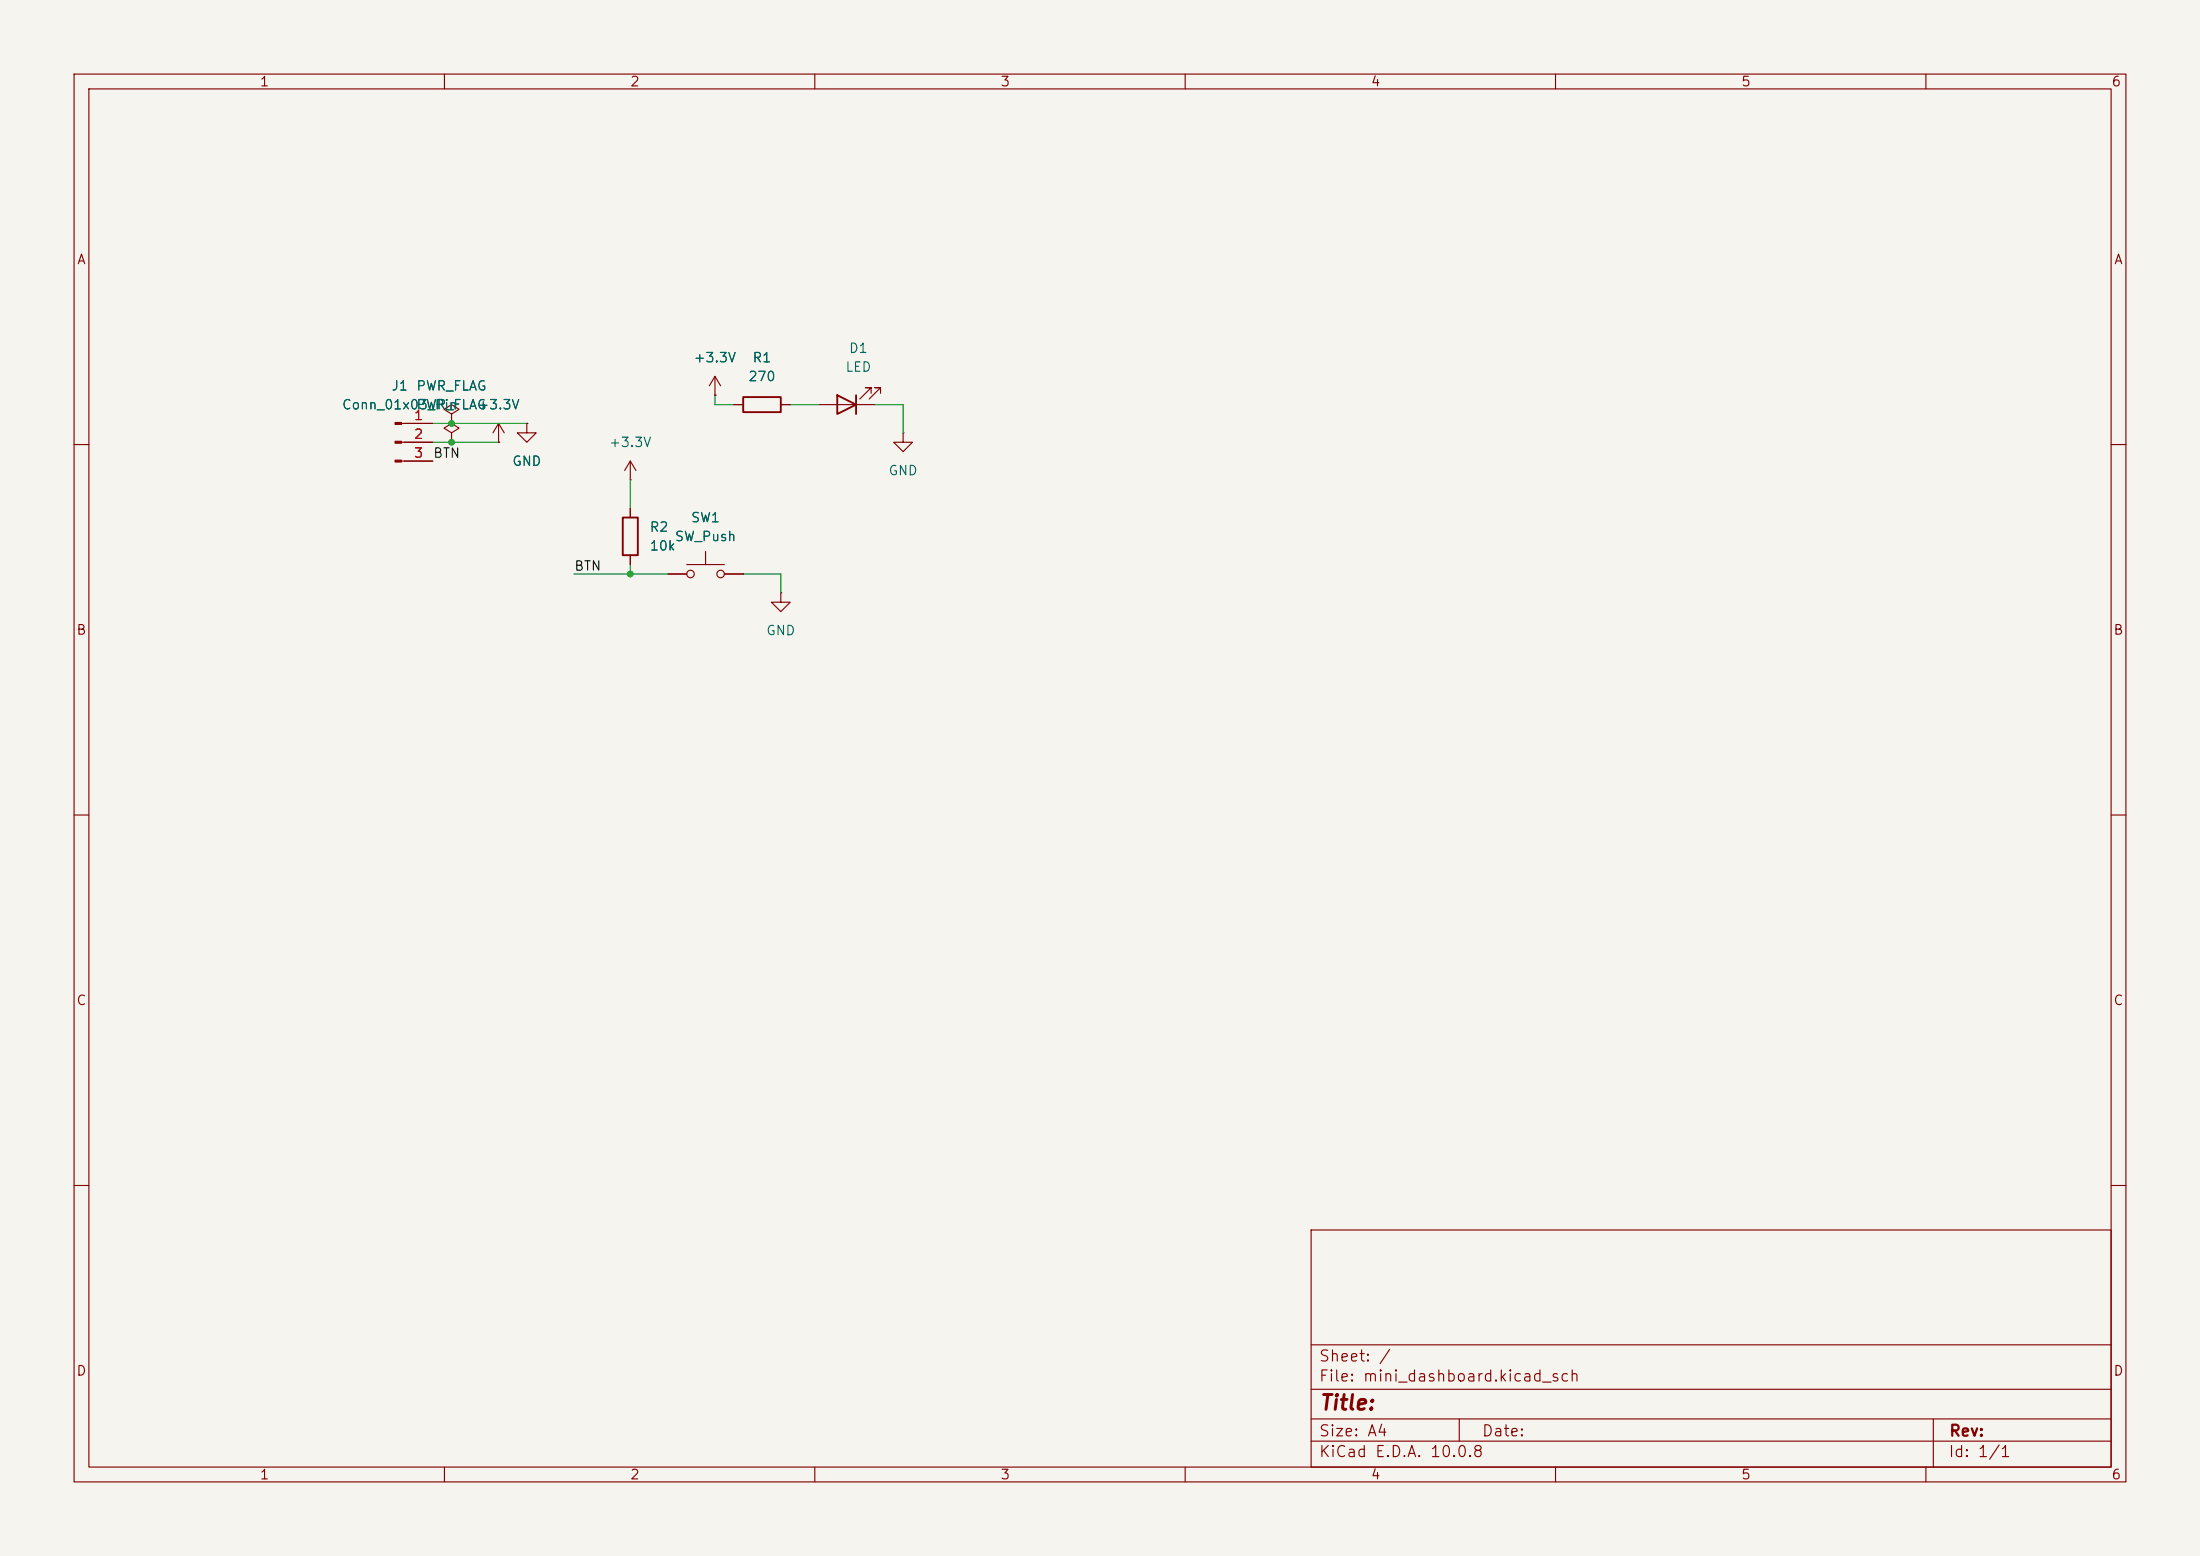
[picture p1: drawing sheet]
(kicad_sch
 (version 20260306)
 (generator "eeschema")
 (generator_version "10.0")
 (paper "A4")
 (lib_symbols
  (symbol "Connector:Conn_01x03_Pin"
   (pin_names
    (offset 1.016) (hide yes)) (exclude_from_sim no) (in_bom yes) (on_board yes)
   (in_pos_files yes)
   (duplicate_pin_numbers_are_jumpers no)
   (property "Reference" "J" (at 0 5.08 0) (show_name no) (do_not_autoplace no) (effects (font (size 1.27 1.27))))
   (property "Value" "Conn_01x03_Pin" (at 0 -5.08 0) (show_name no) (do_not_autoplace no) (effects (font (size 1.27 1.27))))
   (property "Footprint" "" (at 0 0 0) (show_name no) (do_not_autoplace no) (hide yes) (effects (font (size 1.27 1.27))))
   (property "Datasheet" "" (at 0 0 0) (show_name no) (do_not_autoplace no) (hide yes) (effects (font (size 1.27 1.27))))
   (property "Description" "Generic connector, single row, 01x03, script generated" (at 0 0 0) (show_name no) (do_not_autoplace no) (hide yes) (effects (font (size 1.27 1.27))))
   (property "ki_locked" "" (at 0 0 0) (show_name no) (do_not_autoplace no) (effects (font (size 1.27 1.27))))
   (symbol "Conn_01x03_Pin_1_1"
    (rectangle (start 0.8636 2.667) (end 0 2.413) (stroke (width 0.1524) (type default)) (fill (type outline)))
    (rectangle (start 0.8636 0.127) (end 0 -0.127) (stroke (width 0.1524) (type default)) (fill (type outline)))
    (rectangle (start 0.8636 -2.413) (end 0 -2.667) (stroke (width 0.1524) (type default)) (fill (type outline)))
    (polyline (pts (xy 1.27 2.54) (xy 0.8636 2.54)) (stroke (width 0.1524) (type default)) (fill (type none)))
    (polyline (pts (xy 1.27 0) (xy 0.8636 0)) (stroke (width 0.1524) (type default)) (fill (type none)))
    (polyline (pts (xy 1.27 -2.54) (xy 0.8636 -2.54)) (stroke (width 0.1524) (type default)) (fill (type none)))
    (pin passive line (at 5.08 2.54 180) (length 3.81) (name "Pin_1" (effects (font (size 1.27 1.27)))) (number "1" (effects (font (size 1.27 1.27)))))
    (pin passive line (at 5.08 0 180) (length 3.81) (name "Pin_2" (effects (font (size 1.27 1.27)))) (number "2" (effects (font (size 1.27 1.27)))))
    (pin passive line (at 5.08 -2.54 180) (length 3.81) (name "Pin_3" (effects (font (size 1.27 1.27)))) (number "3" (effects (font (size 1.27 1.27))))))
   (embedded_fonts no))
  (symbol "Device:LED"
   (pin_numbers (hide yes))
   (pin_names
    (offset 1.016) (hide yes)) (exclude_from_sim no) (in_bom yes) (on_board yes)
   (in_pos_files yes)
   (duplicate_pin_numbers_are_jumpers no)
   (property "Reference" "D" (at 0 2.54 0) (show_name no) (do_not_autoplace no) (effects (font (size 1.27 1.27))))
   (property "Value" "LED" (at 0 -2.54 0) (show_name no) (do_not_autoplace no) (effects (font (size 1.27 1.27))))
   (property "Footprint" "" (at 0 0 0) (show_name no) (do_not_autoplace no) (hide yes) (effects (font (size 1.27 1.27))))
   (property "Datasheet" "" (at 0 0 0) (show_name no) (do_not_autoplace no) (hide yes) (effects (font (size 1.27 1.27))))
   (property "Description" "Light emitting diode" (at 0 0 0) (show_name no) (do_not_autoplace no) (hide yes) (effects (font (size 1.27 1.27))))
   (property "Sim.Pins" "1=K 2=A" (at 0 0 0) (show_name no) (do_not_autoplace no) (hide yes) (effects (font (size 1.27 1.27))))
   (symbol "LED_0_1"
    (polyline (pts (xy -3.048 -0.762) (xy -4.572 -2.286) (xy -3.81 -2.286) (xy -4.572 -2.286) (xy -4.572 -1.524)) (stroke (width 0) (type default)) (fill (type none)))
    (polyline (pts (xy -1.778 -0.762) (xy -3.302 -2.286) (xy -2.54 -2.286) (xy -3.302 -2.286) (xy -3.302 -1.524)) (stroke (width 0) (type default)) (fill (type none)))
    (polyline (pts (xy -1.27 0) (xy 1.27 0)) (stroke (width 0) (type default)) (fill (type none)))
    (polyline (pts (xy -1.27 -1.27) (xy -1.27 1.27)) (stroke (width 0.254) (type default)) (fill (type none)))
    (polyline (pts (xy 1.27 -1.27) (xy 1.27 1.27) (xy -1.27 0) (xy 1.27 -1.27)) (stroke (width 0.254) (type default)) (fill (type none))))
   (symbol "LED_1_1"
    (pin passive line (at -3.81 0 0) (length 2.54) (name "K" (effects (font (size 1.27 1.27)))) (number "1" (effects (font (size 1.27 1.27)))))
    (pin passive line (at 3.81 0 180) (length 2.54) (name "A" (effects (font (size 1.27 1.27)))) (number "2" (effects (font (size 1.27 1.27))))))
   (embedded_fonts no))
  (symbol "Device:R"
   (pin_numbers (hide yes))
   (pin_names
    (offset 0)) (exclude_from_sim no) (in_bom yes) (on_board yes)
   (in_pos_files yes)
   (duplicate_pin_numbers_are_jumpers no)
   (property "Reference" "R" (at 2.032 0 90) (show_name no) (do_not_autoplace no) (effects (font (size 1.27 1.27))))
   (property "Value" "R" (at 0 0 90) (show_name no) (do_not_autoplace no) (effects (font (size 1.27 1.27))))
   (property "Footprint" "" (at -1.778 0 90) (show_name no) (do_not_autoplace no) (hide yes) (effects (font (size 1.27 1.27))))
   (property "Datasheet" "" (at 0 0 0) (show_name no) (do_not_autoplace no) (hide yes) (effects (font (size 1.27 1.27))))
   (property "Description" "Resistor" (at 0 0 0) (show_name no) (do_not_autoplace no) (hide yes) (effects (font (size 1.27 1.27))))
   (symbol "R_0_1"
    (rectangle (start -1.016 -2.54) (end 1.016 2.54) (stroke (width 0.254) (type default)) (fill (type none))))
   (symbol "R_1_1"
    (pin passive line (at 0 3.81 270) (length 1.27) (name "" (effects (font (size 1.27 1.27)))) (number "1" (effects (font (size 1.27 1.27)))))
    (pin passive line (at 0 -3.81 90) (length 1.27) (name "" (effects (font (size 1.27 1.27)))) (number "2" (effects (font (size 1.27 1.27))))))
   (embedded_fonts no))
  (symbol "Switch:SW_Push"
   (pin_numbers (hide yes))
   (pin_names
    (offset 1.016) (hide yes)) (exclude_from_sim no) (in_bom yes) (on_board yes)
   (in_pos_files yes)
   (duplicate_pin_numbers_are_jumpers no)
   (property "Reference" "SW" (at 1.27 2.54 0) (show_name no) (do_not_autoplace no) (effects (font (size 1.27 1.27)) (justify left)))
   (property "Value" "SW_Push" (at 0 -1.524 0) (show_name no) (do_not_autoplace no) (effects (font (size 1.27 1.27))))
   (property "Footprint" "" (at 0 5.08 0) (show_name no) (do_not_autoplace no) (hide yes) (effects (font (size 1.27 1.27))))
   (property "Datasheet" "" (at 0 5.08 0) (show_name no) (do_not_autoplace no) (hide yes) (effects (font (size 1.27 1.27))))
   (property "Description" "Push button switch, generic, two pins" (at 0 0 0) (show_name no) (do_not_autoplace no) (hide yes) (effects (font (size 1.27 1.27))))
   (symbol "SW_Push_0_1"
    (circle (center -2.032 0) (radius 0.508) (stroke (width 0) (type default)) (fill (type none)))
    (polyline (pts (xy 0 1.27) (xy 0 3.048)) (stroke (width 0) (type default)) (fill (type none)))
    (circle (center 2.032 0) (radius 0.508) (stroke (width 0) (type default)) (fill (type none)))
    (polyline (pts (xy 2.54 1.27) (xy -2.54 1.27)) (stroke (width 0) (type default)) (fill (type none)))
    (pin passive line (at -5.08 0 0) (length 2.54) (name "1" (effects (font (size 1.27 1.27)))) (number "1" (effects (font (size 1.27 1.27)))))
    (pin passive line (at 5.08 0 180) (length 2.54) (name "2" (effects (font (size 1.27 1.27)))) (number "2" (effects (font (size 1.27 1.27))))))
   (embedded_fonts no))
  (symbol "power:+3.3V"
   (power global)
   (pin_numbers (hide yes))
   (pin_names
    (offset 0) (hide yes)) (exclude_from_sim no) (in_bom yes) (on_board yes)
   (in_pos_files yes)
   (duplicate_pin_numbers_are_jumpers no)
   (property "Reference" "#PWR" (at 0 -3.81 0) (show_name no) (do_not_autoplace no) (hide yes) (effects (font (size 1.27 1.27))))
   (property "Value" "+3.3V" (at 0 3.556 0) (show_name no) (do_not_autoplace no) (effects (font (size 1.27 1.27))))
   (property "Footprint" "" (at 0 0 0) (show_name no) (do_not_autoplace no) (hide yes) (effects (font (size 1.27 1.27))))
   (property "Datasheet" "" (at 0 0 0) (show_name no) (do_not_autoplace no) (hide yes) (effects (font (size 1.27 1.27))))
   (property "Description" "Power symbol creates a global label with name \"+3.3V\"" (at 0 0 0) (show_name no) (do_not_autoplace no) (hide yes) (effects (font (size 1.27 1.27))))
   (symbol "+3.3V_0_1"
    (polyline (pts (xy -0.762 1.27) (xy 0 2.54)) (stroke (width 0) (type default)) (fill (type none)))
    (polyline (pts (xy 0 2.54) (xy 0.762 1.27)) (stroke (width 0) (type default)) (fill (type none)))
    (polyline (pts (xy 0 0) (xy 0 2.54)) (stroke (width 0) (type default)) (fill (type none))))
   (symbol "+3.3V_1_1"
    (pin power_in line (at 0 0 90) (length 0) (name "" (effects (font (size 1.27 1.27)))) (number "1" (effects (font (size 1.27 1.27))))))
   (embedded_fonts no))
  (symbol "power:GND"
   (power global)
   (pin_numbers (hide yes))
   (pin_names
    (offset 0) (hide yes)) (exclude_from_sim no) (in_bom yes) (on_board yes)
   (in_pos_files yes)
   (duplicate_pin_numbers_are_jumpers no)
   (property "Reference" "#PWR" (at 0 -6.35 0) (show_name no) (do_not_autoplace no) (hide yes) (effects (font (size 1.27 1.27))))
   (property "Value" "GND" (at 0 -3.81 0) (show_name no) (do_not_autoplace no) (effects (font (size 1.27 1.27))))
   (property "Footprint" "" (at 0 0 0) (show_name no) (do_not_autoplace no) (hide yes) (effects (font (size 1.27 1.27))))
   (property "Datasheet" "" (at 0 0 0) (show_name no) (do_not_autoplace no) (hide yes) (effects (font (size 1.27 1.27))))
   (property "Description" "Power symbol creates a global label with name \"GND\" , ground" (at 0 0 0) (show_name no) (do_not_autoplace no) (hide yes) (effects (font (size 1.27 1.27))))
   (symbol "GND_0_1"
    (polyline (pts (xy 0 0) (xy 0 -1.27) (xy 1.27 -1.27) (xy 0 -2.54) (xy -1.27 -1.27) (xy 0 -1.27)) (stroke (width 0) (type default)) (fill (type none))))
   (symbol "GND_1_1"
    (pin power_in line (at 0 0 270) (length 0) (name "" (effects (font (size 1.27 1.27)))) (number "1" (effects (font (size 1.27 1.27))))))
   (embedded_fonts no))
  (symbol "power:PWR_FLAG"
   (power global)
   (pin_numbers (hide yes))
   (pin_names
    (offset 0) (hide yes)) (exclude_from_sim no) (in_bom yes) (on_board yes)
   (in_pos_files yes)
   (duplicate_pin_numbers_are_jumpers no)
   (property "Reference" "#FLG" (at 0 1.905 0) (show_name no) (do_not_autoplace no) (hide yes) (effects (font (size 1.27 1.27))))
   (property "Value" "PWR_FLAG" (at 0 3.81 0) (show_name no) (do_not_autoplace no) (effects (font (size 1.27 1.27))))
   (property "Footprint" "" (at 0 0 0) (show_name no) (do_not_autoplace no) (hide yes) (effects (font (size 1.27 1.27))))
   (property "Datasheet" "" (at 0 0 0) (show_name no) (do_not_autoplace no) (hide yes) (effects (font (size 1.27 1.27))))
   (property "Description" "Special symbol for telling ERC where power comes from" (at 0 0 0) (show_name no) (do_not_autoplace no) (hide yes) (effects (font (size 1.27 1.27))))
   (symbol "PWR_FLAG_0_0"
    (pin power_out line (at 0 0 90) (length 0) (name "" (effects (font (size 1.27 1.27)))) (number "1" (effects (font (size 1.27 1.27))))))
   (symbol "PWR_FLAG_0_1"
    (polyline (pts (xy 0 0) (xy 0 1.27) (xy -1.016 1.905) (xy 0 2.54) (xy 1.016 1.905) (xy 0 1.27)) (stroke (width 0) (type default)) (fill (type none))))
   (embedded_fonts no)))
 (junction
  (at 60.96 59.69)
  (diameter 0)
  (color 0 0 0 0))
 (junction
  (at 60.96 57.15)
  (diameter 0)
  (color 0 0 0 0))
 (junction
  (at 85.09 77.47)
  (diameter 0)
  (color 0 0 0 0))
 (wire
  (pts (xy 96.52 54.61) (xy 99.06 54.61))
  (stroke (width 0) (type default)))
 (wire
  (pts (xy 100.33 77.47) (xy 105.41 77.47))
  (stroke (width 0) (type default)))
 (wire
  (pts (xy 60.96 59.69) (xy 67.31 59.69))
  (stroke (width 0) (type default)))
 (wire
  (pts (xy 118.11 54.61) (xy 121.92 54.61))
  (stroke (width 0) (type default)))
 (wire
  (pts (xy 58.42 59.69) (xy 60.96 59.69))
  (stroke (width 0) (type default)))
 (wire
  (pts (xy 85.09 64.77) (xy 85.09 68.58))
  (stroke (width 0) (type default)))
 (wire
  (pts (xy 106.68 54.61) (xy 110.49 54.61))
  (stroke (width 0) (type default)))
 (wire
  (pts (xy 105.41 77.47) (xy 105.41 80.01))
  (stroke (width 0) (type default)))
 (wire
  (pts (xy 60.96 57.15) (xy 71.12 57.15))
  (stroke (width 0) (type default)))
 (wire
  (pts (xy 85.09 76.2) (xy 85.09 77.47))
  (stroke (width 0) (type default)))
 (wire
  (pts (xy 77.47 77.47) (xy 85.09 77.47))
  (stroke (width 0) (type default)))
 (wire
  (pts (xy 85.09 77.47) (xy 90.17 77.47))
  (stroke (width 0) (type default)))
 (wire
  (pts (xy 121.92 54.61) (xy 121.92 58.42))
  (stroke (width 0) (type default)))
 (wire
  (pts (xy 96.52 53.34) (xy 96.52 54.61))
  (stroke (width 0) (type default)))
 (wire
  (pts (xy 58.42 57.15) (xy 60.96 57.15))
  (stroke (width 0) (type default)))
 (label "BTN"
  (at 77.47 77.47 0)
  (effects (font (size 1.27 1.27)) (justify left bottom)))
 (label "BTN"
  (at 58.42 62.23 0)
  (effects (font (size 1.27 1.27)) (justify left bottom)))
 (symbol
  (lib_id "Device:R")
  (at 85.09 72.39 0)
  (unit 1)
  (body_style 1)
  (exclude_from_sim no)
  (in_bom yes)
  (on_board yes)
  (in_pos_files yes)
  (dnp no)
  (fields_autoplaced yes)
  (property "Reference" "R2" (at 87.63 71.1199 0) (show_name no) (do_not_autoplace no) (effects (font (size 1.27 1.27)) (justify left)))
  (property "Value" "10k" (at 87.63 73.6599 0) (show_name no) (do_not_autoplace no) (effects (font (size 1.27 1.27)) (justify left)))
  (property "Footprint" "Resistor_SMD:R_0603_1608Metric" (at 83.312 72.39 90) (hide yes) (show_name no) (do_not_autoplace no) (effects (font (size 1.27 1.27))))
  (property "Datasheet" "" (at 85.09 72.39 0) (hide yes) (show_name no) (do_not_autoplace no) (effects (font (size 1.27 1.27))))
  (property "Description" "Resistor" (at 85.09 72.39 0) (hide yes) (show_name no) (do_not_autoplace no) (effects (font (size 1.27 1.27))))
  (pin "1")
  (pin "2"))
 (symbol
  (lib_id "power:GND")
  (at 71.12 57.15 0)
  (unit 1)
  (body_style 1)
  (exclude_from_sim no)
  (in_bom yes)
  (on_board yes)
  (in_pos_files yes)
  (dnp no)
  (fields_autoplaced yes)
  (property "Reference" "#PWR02" (at 71.12 63.5 0) (hide yes) (show_name no) (do_not_autoplace no) (effects (font (size 1.27 1.27))))
  (property "Value" "GND" (at 71.12 62.23 0) (show_name no) (do_not_autoplace no) (effects (font (size 1.27 1.27))))
  (property "Footprint" "" (at 71.12 57.15 0) (hide yes) (show_name no) (do_not_autoplace no) (effects (font (size 1.27 1.27))))
  (property "Datasheet" "" (at 71.12 57.15 0) (hide yes) (show_name no) (do_not_autoplace no) (effects (font (size 1.27 1.27))))
  (property "Description" "Power symbol creates a global label with name \"GND\" , ground" (at 71.12 57.15 0) (hide yes) (show_name no) (do_not_autoplace no) (effects (font (size 1.27 1.27))))
  (pin "1"))
 (symbol
  (lib_id "Device:LED")
  (at 114.3 54.61 180)
  (unit 1)
  (body_style 1)
  (exclude_from_sim no)
  (in_bom yes)
  (on_board yes)
  (in_pos_files yes)
  (dnp no)
  (fields_autoplaced yes)
  (property "Reference" "D1" (at 115.8875 46.99 0) (show_name no) (do_not_autoplace no) (effects (font (size 1.27 1.27))))
  (property "Value" "LED" (at 115.8875 49.53 0) (show_name no) (do_not_autoplace no) (effects (font (size 1.27 1.27))))
  (property "Footprint" "LED_SMD:LED_0603_1608Metric" (at 114.3 54.61 0) (hide yes) (show_name no) (do_not_autoplace no) (effects (font (size 1.27 1.27))))
  (property "Datasheet" "" (at 114.3 54.61 0) (hide yes) (show_name no) (do_not_autoplace no) (effects (font (size 1.27 1.27))))
  (property "Description" "Light emitting diode" (at 114.3 54.61 0) (hide yes) (show_name no) (do_not_autoplace no) (effects (font (size 1.27 1.27))))
  (property "Sim.Pins" "1=K 2=A" (at 114.3 54.61 0) (hide yes) (show_name no) (do_not_autoplace no) (effects (font (size 1.27 1.27))))
  (pin "2")
  (pin "1"))
 (symbol
  (lib_id "Device:R")
  (at 102.87 54.61 90)
  (unit 1)
  (body_style 1)
  (exclude_from_sim no)
  (in_bom yes)
  (on_board yes)
  (in_pos_files yes)
  (dnp no)
  (fields_autoplaced yes)
  (property "Reference" "R1" (at 102.87 48.26 90) (show_name no) (do_not_autoplace no) (effects (font (size 1.27 1.27))))
  (property "Value" "270" (at 102.87 50.8 90) (show_name no) (do_not_autoplace no) (effects (font (size 1.27 1.27))))
  (property "Footprint" "Resistor_SMD:R_0603_1608Metric" (at 102.87 56.388 90) (hide yes) (show_name no) (do_not_autoplace no) (effects (font (size 1.27 1.27))))
  (property "Datasheet" "" (at 102.87 54.61 0) (hide yes) (show_name no) (do_not_autoplace no) (effects (font (size 1.27 1.27))))
  (property "Description" "Resistor" (at 102.87 54.61 0) (hide yes) (show_name no) (do_not_autoplace no) (effects (font (size 1.27 1.27))))
  (pin "2")
  (pin "1"))
 (symbol
  (lib_id "power:PWR_FLAG")
  (at 60.96 59.69 0)
  (unit 1)
  (body_style 1)
  (exclude_from_sim no)
  (in_bom yes)
  (on_board yes)
  (in_pos_files yes)
  (dnp no)
  (fields_autoplaced yes)
  (property "Reference" "#FLG02" (at 60.96 57.785 0) (hide yes) (show_name no) (do_not_autoplace no) (effects (font (size 1.27 1.27))))
  (property "Value" "PWR_FLAG" (at 60.96 54.61 0) (show_name no) (do_not_autoplace no) (effects (font (size 1.27 1.27))))
  (property "Footprint" "" (at 60.96 59.69 0) (hide yes) (show_name no) (do_not_autoplace no) (effects (font (size 1.27 1.27))))
  (property "Datasheet" "" (at 60.96 59.69 0) (hide yes) (show_name no) (do_not_autoplace no) (effects (font (size 1.27 1.27))))
  (property "Description" "Special symbol for telling ERC where power comes from" (at 60.96 59.69 0) (hide yes) (show_name no) (do_not_autoplace no) (effects (font (size 1.27 1.27))))
  (pin "1"))
 (symbol
  (lib_id "power:PWR_FLAG")
  (at 60.96 57.15 0)
  (unit 1)
  (body_style 1)
  (exclude_from_sim no)
  (in_bom yes)
  (on_board yes)
  (in_pos_files yes)
  (dnp no)
  (fields_autoplaced yes)
  (property "Reference" "#FLG01" (at 60.96 55.245 0) (hide yes) (show_name no) (do_not_autoplace no) (effects (font (size 1.27 1.27))))
  (property "Value" "PWR_FLAG" (at 60.96 52.07 0) (show_name no) (do_not_autoplace no) (effects (font (size 1.27 1.27))))
  (property "Footprint" "" (at 60.96 57.15 0) (hide yes) (show_name no) (do_not_autoplace no) (effects (font (size 1.27 1.27))))
  (property "Datasheet" "" (at 60.96 57.15 0) (hide yes) (show_name no) (do_not_autoplace no) (effects (font (size 1.27 1.27))))
  (property "Description" "Special symbol for telling ERC where power comes from" (at 60.96 57.15 0) (hide yes) (show_name no) (do_not_autoplace no) (effects (font (size 1.27 1.27))))
  (pin "1"))
 (symbol
  (lib_id "Connector:Conn_01x03_Pin")
  (at 53.34 59.69 0)
  (unit 1)
  (body_style 1)
  (exclude_from_sim no)
  (in_bom yes)
  (on_board yes)
  (in_pos_files yes)
  (dnp no)
  (fields_autoplaced yes)
  (property "Reference" "J1" (at 53.975 52.07 0) (show_name no) (do_not_autoplace no) (effects (font (size 1.27 1.27))))
  (property "Value" "Conn_01x03_Pin" (at 53.975 54.61 0) (show_name no) (do_not_autoplace no) (effects (font (size 1.27 1.27))))
  (property "Footprint" "Connector_JST:JST_PH_B3B-PH-K_1x03_P2.00mm_Vertical" (at 53.34 59.69 0) (hide yes) (show_name no) (do_not_autoplace no) (effects (font (size 1.27 1.27))))
  (property "Datasheet" "" (at 53.34 59.69 0) (hide yes) (show_name no) (do_not_autoplace no) (effects (font (size 1.27 1.27))))
  (property "Description" "Generic connector, single row, 01x03, script generated" (at 53.34 59.69 0) (hide yes) (show_name no) (do_not_autoplace no) (effects (font (size 1.27 1.27))))
  (pin "2")
  (pin "3")
  (pin "1"))
 (symbol
  (lib_id "power:+3.3V")
  (at 67.31 59.69 0)
  (unit 1)
  (body_style 1)
  (exclude_from_sim no)
  (in_bom yes)
  (on_board yes)
  (in_pos_files yes)
  (dnp no)
  (fields_autoplaced yes)
  (property "Reference" "#PWR01" (at 67.31 63.5 0) (hide yes) (show_name no) (do_not_autoplace no) (effects (font (size 1.27 1.27))))
  (property "Value" "+3.3V" (at 67.31 54.61 0) (show_name no) (do_not_autoplace no) (effects (font (size 1.27 1.27))))
  (property "Footprint" "" (at 67.31 59.69 0) (hide yes) (show_name no) (do_not_autoplace no) (effects (font (size 1.27 1.27))))
  (property "Datasheet" "" (at 67.31 59.69 0) (hide yes) (show_name no) (do_not_autoplace no) (effects (font (size 1.27 1.27))))
  (property "Description" "Power symbol creates a global label with name \"+3.3V\"" (at 67.31 59.69 0) (hide yes) (show_name no) (do_not_autoplace no) (effects (font (size 1.27 1.27))))
  (pin "1"))
 (symbol
  (lib_id "power:GND")
  (at 121.92 58.42 0)
  (unit 1)
  (body_style 1)
  (exclude_from_sim no)
  (in_bom yes)
  (on_board yes)
  (in_pos_files yes)
  (dnp no)
  (fields_autoplaced yes)
  (property "Reference" "#PWR04" (at 121.92 64.77 0) (hide yes) (show_name no) (do_not_autoplace no) (effects (font (size 1.27 1.27))))
  (property "Value" "GND" (at 121.92 63.5 0) (show_name no) (do_not_autoplace no) (effects (font (size 1.27 1.27))))
  (property "Footprint" "" (at 121.92 58.42 0) (hide yes) (show_name no) (do_not_autoplace no) (effects (font (size 1.27 1.27))))
  (property "Datasheet" "" (at 121.92 58.42 0) (hide yes) (show_name no) (do_not_autoplace no) (effects (font (size 1.27 1.27))))
  (property "Description" "Power symbol creates a global label with name \"GND\" , ground" (at 121.92 58.42 0) (hide yes) (show_name no) (do_not_autoplace no) (effects (font (size 1.27 1.27))))
  (pin "1"))
 (symbol
  (lib_id "power:+3.3V")
  (at 96.52 53.34 0)
  (unit 1)
  (body_style 1)
  (exclude_from_sim no)
  (in_bom yes)
  (on_board yes)
  (in_pos_files yes)
  (dnp no)
  (fields_autoplaced yes)
  (property "Reference" "#PWR03" (at 96.52 57.15 0) (hide yes) (show_name no) (do_not_autoplace no) (effects (font (size 1.27 1.27))))
  (property "Value" "+3.3V" (at 96.52 48.26 0) (show_name no) (do_not_autoplace no) (effects (font (size 1.27 1.27))))
  (property "Footprint" "" (at 96.52 53.34 0) (hide yes) (show_name no) (do_not_autoplace no) (effects (font (size 1.27 1.27))))
  (property "Datasheet" "" (at 96.52 53.34 0) (hide yes) (show_name no) (do_not_autoplace no) (effects (font (size 1.27 1.27))))
  (property "Description" "Power symbol creates a global label with name \"+3.3V\"" (at 96.52 53.34 0) (hide yes) (show_name no) (do_not_autoplace no) (effects (font (size 1.27 1.27))))
  (pin "1"))
 (symbol
  (lib_id "power:GND")
  (at 105.41 80.01 0)
  (unit 1)
  (body_style 1)
  (exclude_from_sim no)
  (in_bom yes)
  (on_board yes)
  (in_pos_files yes)
  (dnp no)
  (fields_autoplaced yes)
  (property "Reference" "#PWR05" (at 105.41 86.36 0) (hide yes) (show_name no) (do_not_autoplace no) (effects (font (size 1.27 1.27))))
  (property "Value" "GND" (at 105.41 85.09 0) (show_name no) (do_not_autoplace no) (effects (font (size 1.27 1.27))))
  (property "Footprint" "" (at 105.41 80.01 0) (hide yes) (show_name no) (do_not_autoplace no) (effects (font (size 1.27 1.27))))
  (property "Datasheet" "" (at 105.41 80.01 0) (hide yes) (show_name no) (do_not_autoplace no) (effects (font (size 1.27 1.27))))
  (property "Description" "Power symbol creates a global label with name \"GND\" , ground" (at 105.41 80.01 0) (hide yes) (show_name no) (do_not_autoplace no) (effects (font (size 1.27 1.27))))
  (pin "1"))
 (symbol
  (lib_id "Switch:SW_Push")
  (at 95.25 77.47 0)
  (unit 1)
  (body_style 1)
  (exclude_from_sim no)
  (in_bom yes)
  (on_board yes)
  (in_pos_files yes)
  (dnp no)
  (fields_autoplaced yes)
  (property "Reference" "SW1" (at 95.25 69.85 0) (show_name no) (do_not_autoplace no) (effects (font (size 1.27 1.27))))
  (property "Value" "SW_Push" (at 95.25 72.39 0) (show_name no) (do_not_autoplace no) (effects (font (size 1.27 1.27))))
  (property "Footprint" "Button_Switch_THT:SW_PUSH_6mm" (at 95.25 72.39 0) (hide yes) (show_name no) (do_not_autoplace no) (effects (font (size 1.27 1.27))))
  (property "Datasheet" "" (at 95.25 72.39 0) (hide yes) (show_name no) (do_not_autoplace no) (effects (font (size 1.27 1.27))))
  (property "Description" "Push button switch, generic, two pins" (at 95.25 77.47 0) (hide yes) (show_name no) (do_not_autoplace no) (effects (font (size 1.27 1.27))))
  (pin "1")
  (pin "2"))
 (symbol
  (lib_id "power:+3.3V")
  (at 85.09 64.77 0)
  (unit 1)
  (body_style 1)
  (exclude_from_sim no)
  (in_bom yes)
  (on_board yes)
  (in_pos_files yes)
  (dnp no)
  (fields_autoplaced yes)
  (property "Reference" "#PWR06" (at 85.09 68.58 0) (hide yes) (show_name no) (do_not_autoplace no) (effects (font (size 1.27 1.27))))
  (property "Value" "+3.3V" (at 85.09 59.69 0) (show_name no) (do_not_autoplace no) (effects (font (size 1.27 1.27))))
  (property "Footprint" "" (at 85.09 64.77 0) (hide yes) (show_name no) (do_not_autoplace no) (effects (font (size 1.27 1.27))))
  (property "Datasheet" "" (at 85.09 64.77 0) (hide yes) (show_name no) (do_not_autoplace no) (effects (font (size 1.27 1.27))))
  (property "Description" "Power symbol creates a global label with name \"+3.3V\"" (at 85.09 64.77 0) (hide yes) (show_name no) (do_not_autoplace no) (effects (font (size 1.27 1.27))))
  (pin "1"))
 (sheet_instances
  (path ""
   (page "1")))
 (embedded_fonts no))
